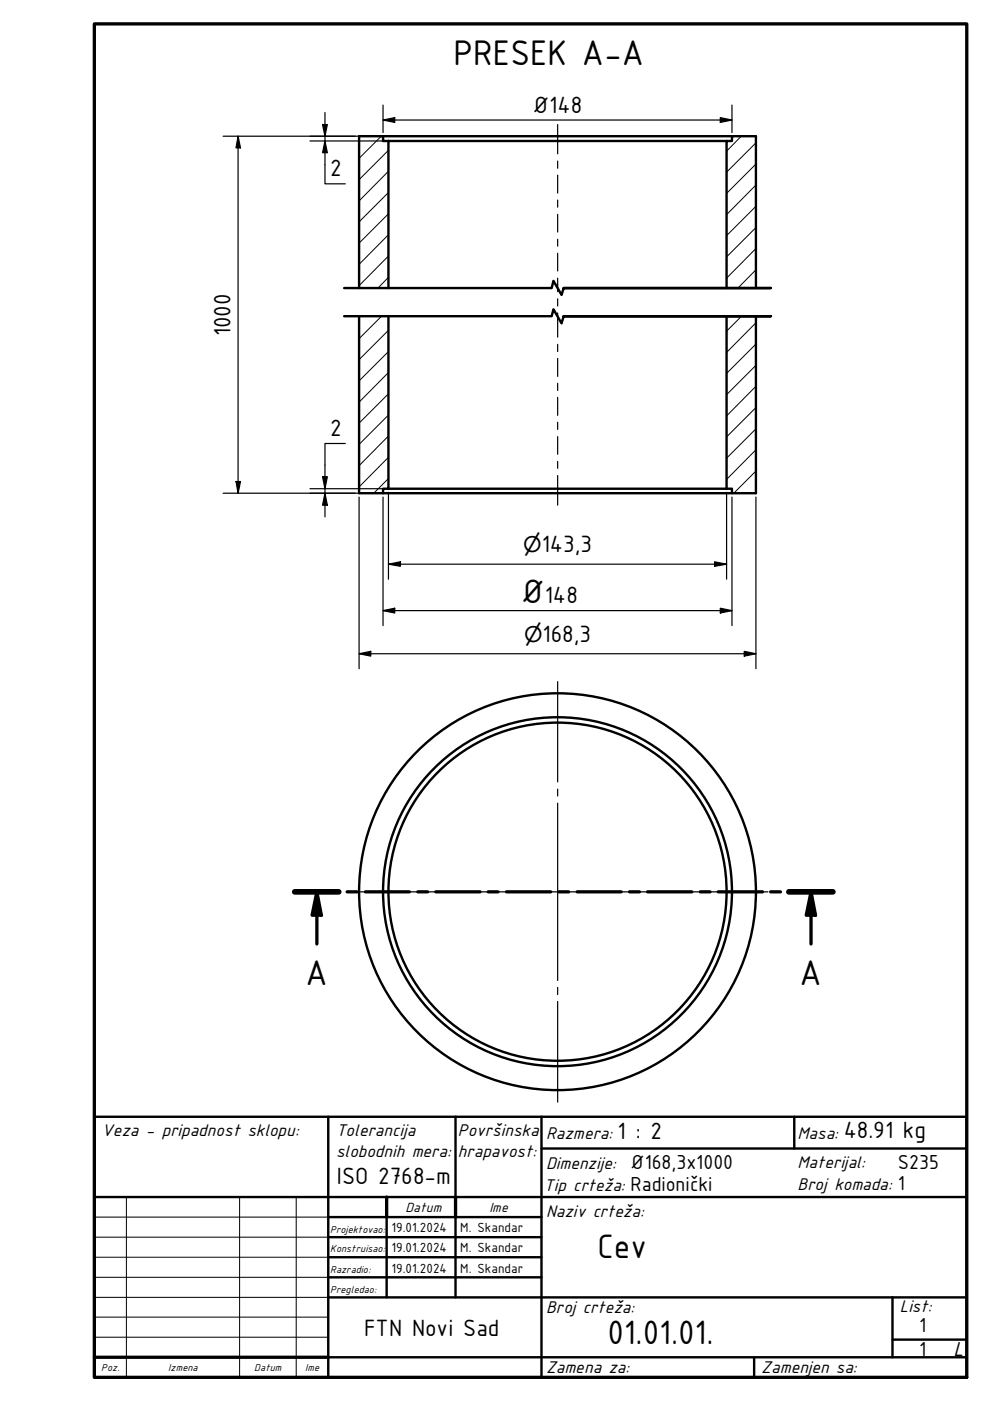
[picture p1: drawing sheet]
<svg xmlns="http://www.w3.org/2000/svg" width="210mm" height="297mm" viewBox="0 0 210 297" stroke-linecap="round" stroke-linejoin="round" font-family="sans-serif">
<!-- layer: Hatch (ISO) -->
<g fill="none" stroke="#000" stroke-width=".21">
<path d="M76.3 28.9l-.2 .2M80.8 28.9l-4.7 4.7M82.4 31.9l-6.3 6.2M82.4 36.3l-6.3 6.3M157.2 28.9l-3.1 3.2M160.3 30.3l-6.2 6.2M160.3 34.8l-6.2 6.2M160.3 39.2l-6.2 6.3M82.4 40.8l-6.3 6.2M82.4 45.3l-6.3 6.2M82.4 49.8l-6.3 6.3M82.4 54.3l-6.3 6.3"/>
<path d="M82.4 58.8l-2.3 2.3M160.3 57.2l-3.8 3.9M160.3 43.7l-6.2 6.3M160.3 48.2l-6.2 6.3M160.3 52.7l-6.2 6.3M76.4 67l-.3 .3M80.9 67l-4.8 4.8M82.4 70l-6.3 6.2M82.4 74.5l-6.3 6.3M82.4 79l-6.3 6.3M157.2 67l-3.1 3.2M160.3 77.5l-6.2 6.2"/>
<path d="M160.3 72.9l-6.2 6.3M160.3 68.4l-6.2 6.3M82.4 83.5l-6.3 6.2M82.4 88l-6.3 6.2M82.4 92.4l-6.3 6.3M82.4 97l-6.3 6.2M160.3 99.9l-4.7 4.7M160.3 95.4l-6.2 6.2M160.3 90.9l-6.2 6.2M160.3 86.4l-6.2 6.2M160.3 81.9l-6.2 6.3M82.4 101.5l-3.2 3.1"/>
<path d="M160.3 104.4l-.2 .2"/>
</g>
<!-- layer: Visible (ISO) -->
<g fill="none" stroke="#000" stroke-width=".51">
<path d="M81.2 28.9h74M82.4 29.9h-1.2v-1h-5.1v32.2M82.4 29.9v31.2M82.4 29.9h71.7M76.1 67v37.6h5.1v-1h1.2v-36.6M154.1 61.1v-31.2h1.1v-1h5.1v32.2M154.1 67v36.6M160.3 67v37.6h-5.1v-1h-1.1M81.2 104.6h74M82.4 103.6h71.7"/>
<circle cx="118.2" cy="189.1" r="42.1"/>
<circle cx="118.2" cy="189.1" r="35.8"/>
<circle cx="118.2" cy="189.1" r="37"/>
</g>
<!-- layer: Break Line (ISO) -->
<path d="M73 67h44l.3-1.4 1.8 3 .4-1.6h43.9h-43.9M73 61.1h44l.3-1.6 1.8 3 .4-1.4h43.9h-43.9" fill="none" stroke="#000" stroke-width=".51"/>
<!-- layer: Section Line (ISO) -->
<g fill="none" stroke="#000" stroke-width=".7">
<path d="M62.5 189.1h9.3M67.2 189.1l.9 4.9h-1.9zM67.2 189.1v11M73.6 189.1h2.1M77.5 189.1h9.3M88.6 189.1h2.1M92.4 189.1h9.4M103.5 189.1h2.1M107.4 189.1h9.4M118.5 189.1h2.1M122.4 189.1h9.3M133.5 189.1h2.1"/>
<path d="M137.3 189.1h9.4M148.5 189.1h2.1M152.3 189.1h9.4M163.4 189.1h2.1M167.3 189.1h9.3M172 189.1l.9 4.9h-2zM172 189.1v11"/>
</g>
<path d="M62.5 189.1h9.3M167.3 189.1h9.3" fill="none" stroke="#000" stroke-width="1.2"/>
<g fill="#000">
<path d="M67.2 189.1l.9 4.9h-1.9z" fill-rule="evenodd"/>
<path d="M172 189.1l.9 4.9h-2z" fill-rule="evenodd"/>
</g>
<!-- layer: Title (ISO) -->
<g fill="none" stroke="#000" stroke-width=".51">
<path d="M20 236.8h185v55.2h-185zM69.6 236.8v55.2M96.6 236.8v17M114.8 236.8v55.2M168.4 236.8v6.7M20 253.8h185M69.6 258h45.2M82 258v17.1M96.6 258v17.1M114.8 243.5h90.2M69.6 262.3h45.2M69.6 266.6h45.2"/>
<path d="M69.6 270.8h45.2M69.6 275.1h135.4M189.2 275.1v12.7M69.6 287.8h135.4M159.9 287.8v4.2M189.2 284h15.8"/>
</g>
<path d="M82 253.8v4.2M96.6 253.8v4.2M20 287.8h49.6" fill="none" stroke="#000" stroke-width=".7"/>
<path d="M20 258h49.6M26.8 253.8v38.2M50.8 253.8v38.2M62.8 253.8v38.2M20 262.3h49.6M20 266.6h49.6M20 270.8h49.6M20 275.1h49.6M20 279.3h49.6M20 283.5h49.6" fill="none" stroke="#000" stroke-width=".21"/>
<!-- layer: Border (ISO) -->
<path d="M20 5.1h185v286.9h-185z" fill="none" stroke="#000" stroke-width=".7"/>
<!-- layer: Center Mark (ISO) -->
<path d="M118.2 144.5v21.3M118.2 167.3v1.5M118.2 170.3v37.6M73.7 189.1h21.2M96.5 189.1h1.4M99.4 189.1h37.6M138.5 189.1h1.5M141.5 189.1h21.3M118.2 209.3v1.6M118.2 212.3v21.4" fill="none" stroke="#000" stroke-width=".25"/>
<!-- layer: Centerline (ISO) -->
<g fill="none" stroke="#000" stroke-width=".25">
<path d="M118.2 26.4v6.2M118.2 34.1v1.6M118.2 37.1v3.8M118.2 42.4v1.5M118.2 45.5v3.7M118.2 50.7v1.5M118.2 53.7v3.8M118.2 59v2.8M118.2 63.4v1.5M118.2 66.3v5.2M118.2 73v1.5M118.2 76v3.8"/>
<path d="M118.2 81.3v1.5M118.2 84.3v3.8M118.2 89.5v1.5M118.2 92.6v3.7M118.2 97.8v1.5M118.2 100.8v6.3"/>
</g>
<!-- layer: Dimension (ISO) -->
<g fill="none" stroke="#000" stroke-width=".25">
<path d="M47.3 28.9h33.1M50.5 28.9l.5 2.5h-1zM50.5 28.9v75.7M65.7 29.9h15.9M68.4 26.4h1l-.5 2.5zM68.9 29.9l.5 2.5h-1zM68.9 23.9v15.1h4.3M81.2 25.4l2.5-.5v1.1zM81.2 22.3v5.8M81.2 25.4h74M152.7 24.9l2.5 .5-2.5 .6zM155.2 22.3v5.8"/>
<path d="M73.2 94h-4.3v15.6M47.3 104.6h33.1M50 102.1h1l-.5 2.5zM65.7 103.6h15.9M68.4 101.1h1l-.5 2.5zM68.9 104.6l.5 2.5h-1zM76.1 105.4v36.4M81.2 105.4v27.2M82.4 119.6l2.5-.5v1zM82.4 119.6h71.7M82.4 104.4v18.4M151.5 119.1l2.6 .5-2.6 .5z"/>
<path d="M154.1 104.4v18.4M155.2 105.4v27.2M160.3 105.4v36.4M76.1 138.6l2.5-.5v1zM76.1 138.6h84.2M81.2 129.5l2.5-.5v1zM81.2 129.5h74M152.7 129l2.5 .5-2.5 .5zM157.8 138.1l2.5 .5-2.5 .5z"/>
</g>
<g fill="#000">
<path d="M50.5 28.9l.5 2.5h-1z" fill-rule="evenodd"/>
<path d="M68.4 26.4h1l-.5 2.5z" fill-rule="evenodd"/>
<path d="M68.9 29.9l.5 2.5h-1z" fill-rule="evenodd"/>
<path d="M81.2 25.4l2.5-.5v1.1z" fill-rule="evenodd"/>
<path d="M152.7 24.9l2.5 .5-2.5 .6z" fill-rule="evenodd"/>
<path d="M50 102.1h1l-.5 2.5z" fill-rule="evenodd"/>
<path d="M68.4 101.1h1l-.5 2.5z" fill-rule="evenodd"/>
<path d="M68.9 104.6l.5 2.5h-1z" fill-rule="evenodd"/>
<path d="M82.4 119.6l2.5-.5v1z" fill-rule="evenodd"/>
<path d="M76.1 138.6l2.5-.5v1z" fill-rule="evenodd"/>
<path d="M81.2 129.5l2.5-.5v1z" fill-rule="evenodd"/>
<path d="M151.5 119.1l2.6 .5-2.6 .5z" fill-rule="evenodd"/>
<path d="M152.7 129l2.5 .5-2.5 .5z" fill-rule="evenodd"/>
<path d="M157.8 138.1l2.5 .5-2.5 .5z" fill-rule="evenodd"/>
</g>
<g font-size="8.1">
<text x="96.1" y="13.8">PRESEK A-A</text>
<text x="64.8" y="208.8">A</text>
<text x="169.5" y="208.8">A</text>
</g>
<g font-size="7.7">
<text x="110.5" y="127.9">Ø</text>
<text x="126.7" y="266.7">Cev</text>
<text x="128.8" y="285">01.01.01.</text>
</g>
<g font-size="5.4">
<text x="113" y="23.9">Ø148</text>
<text x="70" y="37.4">2</text>
<text x="48.9" y="71.3" transform="rotate(-90 48.9 71.3)">1000</text>
<text x="70" y="92.4">2</text>
<text x="114.9" y="117.1">143,3</text>
<text x="115.5" y="127.9">148</text>
<text x="115" y="136.1">168,3</text>
<text x="130.9" y="241.5">1 : 2</text>
<text x="178.9" y="241.3">48.91 kg</text>
<text x="71.4" y="251">ISO 2768-m</text>
<text x="77.2" y="283.2">FTN Novi Sad</text>
</g>
<g font-size="4.6">
<text x="110.9" y="117.1">⌀</text>
<text x="111.1" y="136.1">⌀</text>
<text x="133.7" y="247.8">Ø168,3x1000</text>
<text x="190.4" y="247.8">S235</text>
<text x="133.7" y="252.5">Radionički</text>
<text x="190.4" y="252.3">1</text>
<text x="194.9" y="287.5">1</text>
<text x="194.9" y="282.4">1</text>
<text x="202.2" y="287.5">L</text>
</g>
<g font-size="3.9">
<text x="21.6" y="240.8">Veza - pripadnost sklopu:</text>
<text x="71.2" y="240.8">Tolerancija</text>
<text x="71.2" y="245.2">slobodnih mera:</text>
<text x="97.1" y="240.8">Površinska</text>
<text x="97.1" y="245.3">hrapavost:</text>
<text x="115.8" y="241.5">Razmera:</text>
<text x="169.1" y="241.5">Masa:</text>
<text x="115.8" y="247.8">Dimenzije:</text>
<text x="169.1" y="247.7">Materijal:</text>
<text x="115.3" y="252.5">Tip crteža:</text>
<text x="115.8" y="257.9">Naziv crteža:</text>
<text x="169.1" y="252.3">Broj komada:</text>
<text x="115.8" y="278.3">Broj crteža:</text>
<text x="190.8" y="278.1">List:</text>
<text x="115.8" y="291.1">Zamena za:</text>
<text x="161.4" y="291.1">Zamenjen sa:</text>
</g>
<g font-size="3">
<text x="86" y="257">Datum</text>
<text x="103.8" y="257">Ime</text>
<text x="83" y="261.3">19.01.2024</text>
<text x="97.6" y="261.3">M. Skandar</text>
<text x="83" y="265.5">19.01.2024</text>
<text x="83" y="269.8">19.01.2024</text>
<text x="97.6" y="265.5">M. Skandar</text>
<text x="97.6" y="269.8">M. Skandar</text>
</g>
<g font-size="2.3">
<text x="70" y="261.4">Projektovao:</text>
<text x="70" y="265.5">Konstruisao:</text>
<text x="70" y="269.8">Razradio:</text>
<text x="70" y="274.1">Pregledao:</text>
<text x="21.5" y="290.7">Poz.</text>
<text x="35.7" y="290.7">Izmena</text>
<text x="53.9" y="290.7">Datum</text>
<text x="64.7" y="290.7">Ime</text>
</g>
</svg>
